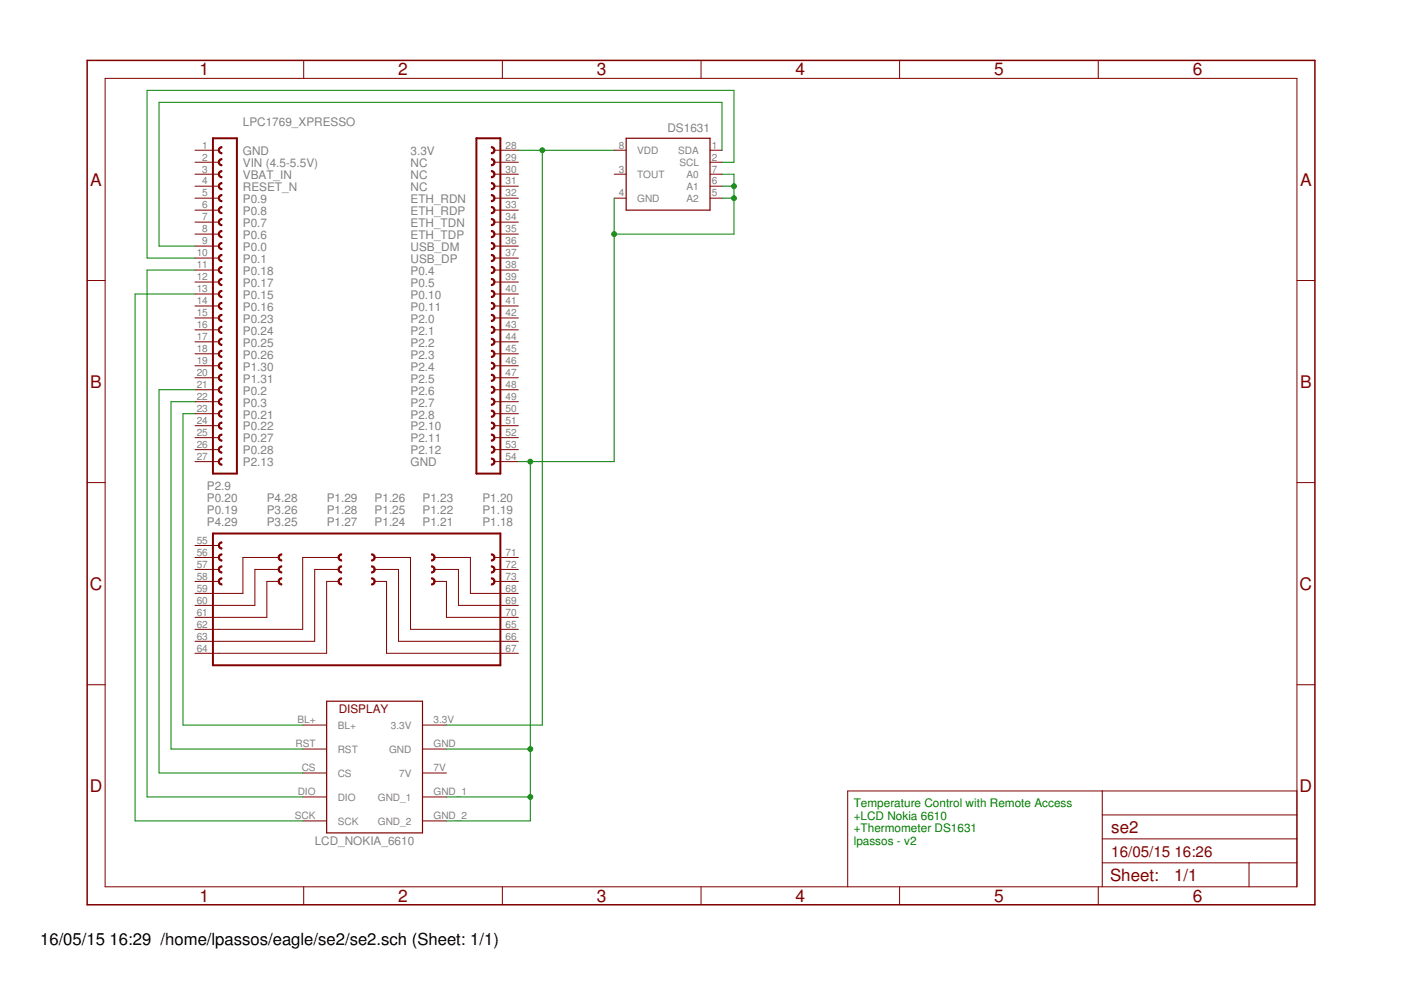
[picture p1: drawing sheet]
<?xml version="1.0" encoding="utf-8"?>
<!DOCTYPE eagle SYSTEM "eagle.dtd">
<eagle version="7.2.0">
<drawing>
<settings>
<setting alwaysvectorfont="no"/>
<setting verticaltext="up"/>
</settings>
<grid distance="0.1" unitdist="inch" unit="inch" style="lines" multiple="1" display="yes" altdistance="0.01" altunitdist="inch" altunit="inch"/>
<schematic xreflabel="%F%N/%S.%C%R" xrefpart="/%S.%C%R">
<libraries>
<library name="LPCXpresso_boards">
<symbols>
<symbol name="LPCXPRESSO_LPC1769">
<wire x1="-26.67" y1="-33.02" x2="-21.59" y2="-33.02" width="0.4064" layer="94"/>
<wire x1="-24.765" y1="-6.985" x2="-24.765" y2="-8.255" width="0.254" layer="94" curve="180" cap="flat"/>
<wire x1="-24.765" y1="-9.525" x2="-24.765" y2="-10.795" width="0.254" layer="94" curve="180" cap="flat"/>
<wire x1="-24.765" y1="-12.065" x2="-24.765" y2="-13.335" width="0.254" layer="94" curve="180" cap="flat"/>
<wire x1="-24.765" y1="-1.905" x2="-24.765" y2="-3.175" width="0.254" layer="94" curve="180" cap="flat"/>
<wire x1="-24.765" y1="-4.445" x2="-24.765" y2="-5.715" width="0.254" layer="94" curve="180" cap="flat"/>
<wire x1="-24.765" y1="5.715" x2="-24.765" y2="4.445" width="0.254" layer="94" curve="180" cap="flat"/>
<wire x1="-24.765" y1="3.175" x2="-24.765" y2="1.905" width="0.254" layer="94" curve="180" cap="flat"/>
<wire x1="-24.765" y1="0.635" x2="-24.765" y2="-0.635" width="0.254" layer="94" curve="180" cap="flat"/>
<wire x1="-24.765" y1="10.795" x2="-24.765" y2="9.525" width="0.254" layer="94" curve="180" cap="flat"/>
<wire x1="-24.765" y1="8.255" x2="-24.765" y2="6.985" width="0.254" layer="94" curve="180" cap="flat"/>
<wire x1="-24.765" y1="18.415" x2="-24.765" y2="17.145" width="0.254" layer="94" curve="180" cap="flat"/>
<wire x1="-24.765" y1="15.875" x2="-24.765" y2="14.605" width="0.254" layer="94" curve="180" cap="flat"/>
<wire x1="-24.765" y1="13.335" x2="-24.765" y2="12.065" width="0.254" layer="94" curve="180" cap="flat"/>
<wire x1="-24.765" y1="23.495" x2="-24.765" y2="22.225" width="0.254" layer="94" curve="180" cap="flat"/>
<wire x1="-24.765" y1="20.955" x2="-24.765" y2="19.685" width="0.254" layer="94" curve="180" cap="flat"/>
<wire x1="-24.765" y1="31.115" x2="-24.765" y2="29.845" width="0.254" layer="94" curve="180" cap="flat"/>
<wire x1="-24.765" y1="28.575" x2="-24.765" y2="27.305" width="0.254" layer="94" curve="180" cap="flat"/>
<wire x1="-24.765" y1="26.035" x2="-24.765" y2="24.765" width="0.254" layer="94" curve="180" cap="flat"/>
<wire x1="-21.59" y1="38.1" x2="-21.59" y2="-33.02" width="0.4064" layer="94"/>
<wire x1="-26.67" y1="-33.02" x2="-26.67" y2="38.1" width="0.4064" layer="94"/>
<wire x1="-21.59" y1="38.1" x2="-26.67" y2="38.1" width="0.4064" layer="94"/>
<wire x1="-24.765" y1="36.195" x2="-24.765" y2="34.925" width="0.254" layer="94" curve="180" cap="flat"/>
<wire x1="-24.765" y1="33.655" x2="-24.765" y2="32.385" width="0.254" layer="94" curve="180" cap="flat"/>
<wire x1="-24.765" y1="-14.605" x2="-24.765" y2="-15.875" width="0.254" layer="94" curve="180" cap="flat"/>
<wire x1="-24.765" y1="-17.145" x2="-24.765" y2="-18.415" width="0.254" layer="94" curve="180" cap="flat"/>
<wire x1="-24.765" y1="-19.685" x2="-24.765" y2="-20.955" width="0.254" layer="94" curve="180" cap="flat"/>
<wire x1="-24.765" y1="-22.225" x2="-24.765" y2="-23.495" width="0.254" layer="94" curve="180" cap="flat"/>
<wire x1="-24.765" y1="-24.765" x2="-24.765" y2="-26.035" width="0.254" layer="94" curve="180" cap="flat"/>
<wire x1="-24.765" y1="-27.305" x2="-24.765" y2="-28.575" width="0.254" layer="94" curve="180" cap="flat"/>
<wire x1="-24.765" y1="-29.845" x2="-24.765" y2="-31.115" width="0.254" layer="94" curve="180" cap="flat"/>
<wire x1="34.29" y1="-33.02" x2="29.21" y2="-33.02" width="0.4064" layer="94"/>
<wire x1="32.385" y1="-6.985" x2="32.385" y2="-8.255" width="0.254" layer="94" curve="-180" cap="flat"/>
<wire x1="32.385" y1="-9.525" x2="32.385" y2="-10.795" width="0.254" layer="94" curve="-180" cap="flat"/>
<wire x1="32.385" y1="-12.065" x2="32.385" y2="-13.335" width="0.254" layer="94" curve="-180" cap="flat"/>
<wire x1="32.385" y1="-1.905" x2="32.385" y2="-3.175" width="0.254" layer="94" curve="-180" cap="flat"/>
<wire x1="32.385" y1="-4.445" x2="32.385" y2="-5.715" width="0.254" layer="94" curve="-180" cap="flat"/>
<wire x1="32.385" y1="5.715" x2="32.385" y2="4.445" width="0.254" layer="94" curve="-180" cap="flat"/>
<wire x1="32.385" y1="3.175" x2="32.385" y2="1.905" width="0.254" layer="94" curve="-180" cap="flat"/>
<wire x1="32.385" y1="0.635" x2="32.385" y2="-0.635" width="0.254" layer="94" curve="-180" cap="flat"/>
<wire x1="32.385" y1="10.795" x2="32.385" y2="9.525" width="0.254" layer="94" curve="-180" cap="flat"/>
<wire x1="32.385" y1="8.255" x2="32.385" y2="6.985" width="0.254" layer="94" curve="-180" cap="flat"/>
<wire x1="32.385" y1="18.415" x2="32.385" y2="17.145" width="0.254" layer="94" curve="-180" cap="flat"/>
<wire x1="32.385" y1="15.875" x2="32.385" y2="14.605" width="0.254" layer="94" curve="-180" cap="flat"/>
<wire x1="32.385" y1="13.335" x2="32.385" y2="12.065" width="0.254" layer="94" curve="-180" cap="flat"/>
<wire x1="32.385" y1="23.495" x2="32.385" y2="22.225" width="0.254" layer="94" curve="-180" cap="flat"/>
<wire x1="32.385" y1="20.955" x2="32.385" y2="19.685" width="0.254" layer="94" curve="-180" cap="flat"/>
<wire x1="32.385" y1="31.115" x2="32.385" y2="29.845" width="0.254" layer="94" curve="-180" cap="flat"/>
<wire x1="32.385" y1="28.575" x2="32.385" y2="27.305" width="0.254" layer="94" curve="-180" cap="flat"/>
<wire x1="32.385" y1="26.035" x2="32.385" y2="24.765" width="0.254" layer="94" curve="-180" cap="flat"/>
<wire x1="29.21" y1="38.1" x2="29.21" y2="-33.02" width="0.4064" layer="94"/>
<wire x1="34.29" y1="-33.02" x2="34.29" y2="38.1" width="0.4064" layer="94"/>
<wire x1="29.21" y1="38.1" x2="34.29" y2="38.1" width="0.4064" layer="94"/>
<wire x1="32.385" y1="36.195" x2="32.385" y2="34.925" width="0.254" layer="94" curve="-180" cap="flat"/>
<wire x1="32.385" y1="33.655" x2="32.385" y2="32.385" width="0.254" layer="94" curve="-180" cap="flat"/>
<wire x1="32.385" y1="-14.605" x2="32.385" y2="-15.875" width="0.254" layer="94" curve="-180" cap="flat"/>
<wire x1="32.385" y1="-17.145" x2="32.385" y2="-18.415" width="0.254" layer="94" curve="-180" cap="flat"/>
<wire x1="32.385" y1="-19.685" x2="32.385" y2="-20.955" width="0.254" layer="94" curve="-180" cap="flat"/>
<wire x1="32.385" y1="-22.225" x2="32.385" y2="-23.495" width="0.254" layer="94" curve="-180" cap="flat"/>
<wire x1="32.385" y1="-24.765" x2="32.385" y2="-26.035" width="0.254" layer="94" curve="-180" cap="flat"/>
<wire x1="32.385" y1="-27.305" x2="32.385" y2="-28.575" width="0.254" layer="94" curve="-180" cap="flat"/>
<wire x1="32.385" y1="-29.845" x2="32.385" y2="-31.115" width="0.254" layer="94" curve="-180" cap="flat"/>
<wire x1="-26.67" y1="-73.66" x2="34.29" y2="-73.66" width="0.4064" layer="94"/>
<wire x1="0.635" y1="-55.245" x2="0.635" y2="-56.515" width="0.254" layer="94" curve="180" cap="flat"/>
<wire x1="6.985" y1="-51.435" x2="7.62" y2="-50.8" width="0.254" layer="94" curve="90" cap="flat"/>
<wire x1="7.62" y1="-50.8" x2="6.985" y2="-50.165" width="0.254" layer="94" curve="90" cap="flat"/>
<wire x1="6.985" y1="-53.975" x2="7.62" y2="-53.34" width="0.254" layer="94" curve="90" cap="flat"/>
<wire x1="7.62" y1="-53.34" x2="6.985" y2="-52.705" width="0.254" layer="94" curve="90" cap="flat"/>
<wire x1="0.635" y1="-50.165" x2="0.635" y2="-51.435" width="0.254" layer="94" curve="180" cap="flat"/>
<wire x1="0.635" y1="-52.705" x2="0.635" y2="-53.975" width="0.254" layer="94" curve="180" cap="flat"/>
<wire x1="-12.065" y1="-50.165" x2="-12.065" y2="-51.435" width="0.254" layer="94" curve="180" cap="flat"/>
<wire x1="-12.065" y1="-52.705" x2="-12.065" y2="-53.975" width="0.254" layer="94" curve="180" cap="flat"/>
<wire x1="-12.065" y1="-55.245" x2="-12.065" y2="-56.515" width="0.254" layer="94" curve="180" cap="flat"/>
<wire x1="-24.765" y1="-52.705" x2="-24.765" y2="-53.975" width="0.254" layer="94" curve="180" cap="flat"/>
<wire x1="-24.765" y1="-55.245" x2="-24.765" y2="-56.515" width="0.254" layer="94" curve="180" cap="flat"/>
<wire x1="-24.765" y1="-47.625" x2="-24.765" y2="-48.895" width="0.254" layer="94" curve="180" cap="flat"/>
<wire x1="-24.765" y1="-50.165" x2="-24.765" y2="-51.435" width="0.254" layer="94" curve="180" cap="flat"/>
<wire x1="34.29" y1="-45.72" x2="34.29" y2="-73.66" width="0.4064" layer="94"/>
<wire x1="-26.67" y1="-73.66" x2="-26.67" y2="-45.72" width="0.4064" layer="94"/>
<wire x1="6.985" y1="-56.515" x2="7.62" y2="-55.88" width="0.254" layer="94" curve="90" cap="flat"/>
<wire x1="7.62" y1="-55.88" x2="6.985" y2="-55.245" width="0.254" layer="94" curve="90" cap="flat"/>
<wire x1="19.685" y1="-51.435" x2="20.32" y2="-50.8" width="0.254" layer="94" curve="90" cap="flat"/>
<wire x1="20.32" y1="-50.8" x2="19.685" y2="-50.165" width="0.254" layer="94" curve="90" cap="flat"/>
<wire x1="19.685" y1="-53.975" x2="20.32" y2="-53.34" width="0.254" layer="94" curve="90" cap="flat"/>
<wire x1="20.32" y1="-53.34" x2="19.685" y2="-52.705" width="0.254" layer="94" curve="90" cap="flat"/>
<wire x1="19.685" y1="-56.515" x2="20.32" y2="-55.88" width="0.254" layer="94" curve="90" cap="flat"/>
<wire x1="20.32" y1="-55.88" x2="19.685" y2="-55.245" width="0.254" layer="94" curve="90" cap="flat"/>
<wire x1="32.385" y1="-51.435" x2="32.385" y2="-50.165" width="0.254" layer="94" curve="180" cap="flat"/>
<wire x1="32.385" y1="-53.975" x2="32.385" y2="-52.705" width="0.254" layer="94" curve="180" cap="flat"/>
<wire x1="32.385" y1="-56.515" x2="32.385" y2="-55.245" width="0.254" layer="94" curve="180" cap="flat"/>
<wire x1="-26.67" y1="-45.72" x2="34.29" y2="-45.72" width="0.4064" layer="94"/>
<wire x1="-25.4" y1="-58.42" x2="-20.32" y2="-58.42" width="0.1524" layer="94"/>
<wire x1="-20.32" y1="-58.42" x2="-20.32" y2="-50.8" width="0.1524" layer="94"/>
<wire x1="-25.4" y1="-60.96" x2="-17.78" y2="-60.96" width="0.1524" layer="94"/>
<wire x1="-17.78" y1="-60.96" x2="-17.78" y2="-53.34" width="0.1524" layer="94"/>
<wire x1="-25.4" y1="-63.5" x2="-15.24" y2="-63.5" width="0.1524" layer="94"/>
<wire x1="-15.24" y1="-63.5" x2="-15.24" y2="-55.88" width="0.1524" layer="94"/>
<wire x1="-15.24" y1="-55.88" x2="-12.7" y2="-55.88" width="0.1524" layer="94"/>
<wire x1="-17.78" y1="-53.34" x2="-12.7" y2="-53.34" width="0.1524" layer="94"/>
<wire x1="-20.32" y1="-50.8" x2="-12.7" y2="-50.8" width="0.1524" layer="94"/>
<wire x1="-25.4" y1="-66.04" x2="-7.62" y2="-66.04" width="0.1524" layer="94"/>
<wire x1="-7.62" y1="-66.04" x2="-7.62" y2="-50.8" width="0.1524" layer="94"/>
<wire x1="-25.4" y1="-68.58" x2="-5.08" y2="-68.58" width="0.1524" layer="94"/>
<wire x1="-5.08" y1="-68.58" x2="-5.08" y2="-53.34" width="0.1524" layer="94"/>
<wire x1="-25.4" y1="-71.12" x2="-2.54" y2="-71.12" width="0.1524" layer="94"/>
<wire x1="-2.54" y1="-71.12" x2="-2.54" y2="-55.88" width="0.1524" layer="94"/>
<wire x1="-2.54" y1="-55.88" x2="0" y2="-55.88" width="0.1524" layer="94"/>
<wire x1="-5.08" y1="-53.34" x2="0" y2="-53.34" width="0.1524" layer="94"/>
<wire x1="-7.62" y1="-50.8" x2="0" y2="-50.8" width="0.1524" layer="94"/>
<wire x1="33.02" y1="-66.04" x2="15.24" y2="-66.04" width="0.1524" layer="94"/>
<wire x1="15.24" y1="-66.04" x2="15.24" y2="-50.8" width="0.1524" layer="94"/>
<wire x1="33.02" y1="-68.58" x2="12.7" y2="-68.58" width="0.1524" layer="94"/>
<wire x1="12.7" y1="-68.58" x2="12.7" y2="-53.34" width="0.1524" layer="94"/>
<wire x1="33.02" y1="-71.12" x2="10.16" y2="-71.12" width="0.1524" layer="94"/>
<wire x1="10.16" y1="-71.12" x2="10.16" y2="-55.88" width="0.1524" layer="94"/>
<wire x1="10.16" y1="-55.88" x2="7.62" y2="-55.88" width="0.1524" layer="94"/>
<wire x1="12.7" y1="-53.34" x2="7.62" y2="-53.34" width="0.1524" layer="94"/>
<wire x1="15.24" y1="-50.8" x2="7.62" y2="-50.8" width="0.1524" layer="94"/>
<wire x1="20.32" y1="-50.8" x2="27.94" y2="-50.8" width="0.1524" layer="94"/>
<wire x1="27.94" y1="-50.8" x2="27.94" y2="-58.42" width="0.1524" layer="94"/>
<wire x1="20.32" y1="-53.34" x2="25.4" y2="-53.34" width="0.1524" layer="94"/>
<wire x1="25.4" y1="-53.34" x2="25.4" y2="-60.96" width="0.1524" layer="94"/>
<wire x1="20.32" y1="-55.88" x2="22.86" y2="-55.88" width="0.1524" layer="94"/>
<wire x1="22.86" y1="-55.88" x2="22.86" y2="-63.5" width="0.1524" layer="94"/>
<wire x1="22.86" y1="-63.5" x2="33.02" y2="-63.5" width="0.1524" layer="94"/>
<wire x1="25.4" y1="-60.96" x2="33.02" y2="-60.96" width="0.1524" layer="94"/>
<wire x1="27.94" y1="-58.42" x2="33.02" y2="-58.42" width="0.1524" layer="94"/>
<text x="-20.32" y="38.1" size="1.778" layer="96">&gt;VALUE</text>
<text x="-20.32" y="40.64" size="1.778" layer="95">&gt;NAME</text>
<text x="-20.32" y="32.004" size="1.778" layer="97">VIN (4.5-5.5V)</text>
<text x="-20.32" y="34.544" size="1.778" layer="97">GND</text>
<text x="-20.32" y="29.464" size="1.778" layer="97">VBAT_IN</text>
<text x="-20.32" y="26.924" size="1.778" layer="97">RESET_N</text>
<text x="-20.32" y="24.384" size="1.778" layer="97">P0.9</text>
<text x="-20.32" y="21.844" size="1.778" layer="97">P0.8</text>
<text x="-20.32" y="19.304" size="1.778" layer="97">P0.7</text>
<text x="-20.32" y="16.764" size="1.778" layer="97">P0.6</text>
<text x="-20.32" y="14.224" size="1.778" layer="97">P0.0</text>
<text x="-20.32" y="9.144" size="1.778" layer="97">P0.18</text>
<text x="-20.32" y="4.064" size="1.778" layer="97">P0.15</text>
<text x="-20.32" y="6.604" size="1.778" layer="97">P0.17</text>
<text x="-20.32" y="1.524" size="1.778" layer="97">P0.16</text>
<text x="-20.32" y="-1.016" size="1.778" layer="97">P0.23</text>
<text x="-20.32" y="-3.556" size="1.778" layer="97">P0.24</text>
<text x="-20.32" y="-6.096" size="1.778" layer="97">P0.25</text>
<text x="-20.32" y="-8.636" size="1.778" layer="97">P0.26</text>
<text x="-20.32" y="11.684" size="1.778" layer="97">P0.1</text>
<text x="-20.32" y="-11.176" size="1.778" layer="97">P1.30</text>
<text x="-20.32" y="-13.716" size="1.778" layer="97">P1.31</text>
<text x="-20.32" y="-18.796" size="1.778" layer="97">P0.3</text>
<text x="-20.32" y="-16.256" size="1.778" layer="97">P0.2</text>
<text x="-20.32" y="-21.336" size="1.778" layer="97">P0.21</text>
<text x="-20.32" y="-23.876" size="1.778" layer="97">P0.22</text>
<text x="-20.32" y="-26.416" size="1.778" layer="97">P0.27</text>
<text x="-20.32" y="-28.956" size="1.778" layer="97">P0.28</text>
<text x="-20.32" y="-31.496" size="1.778" layer="97">P2.13</text>
<text x="15.24" y="32.004" size="1.778" layer="97">NC</text>
<text x="15.24" y="34.544" size="1.778" layer="97">3.3V</text>
<text x="15.24" y="29.464" size="1.778" layer="97">NC</text>
<text x="15.24" y="26.924" size="1.778" layer="97">NC</text>
<text x="15.24" y="24.384" size="1.778" layer="97">ETH_RDN</text>
<text x="15.24" y="21.844" size="1.778" layer="97">ETH_RDP</text>
<text x="15.24" y="19.304" size="1.778" layer="97">ETH_TDN</text>
<text x="15.24" y="16.764" size="1.778" layer="97">ETH_TDP</text>
<text x="15.24" y="14.224" size="1.778" layer="97">USB_DM</text>
<text x="15.24" y="11.684" size="1.778" layer="97">USB_DP</text>
<text x="15.24" y="6.604" size="1.778" layer="97">P0.5</text>
<text x="15.24" y="9.144" size="1.778" layer="97">P0.4</text>
<text x="15.24" y="4.064" size="1.778" layer="97">P0.10</text>
<text x="15.24" y="1.524" size="1.778" layer="97">P0.11</text>
<text x="15.24" y="-1.016" size="1.778" layer="97">P2.0</text>
<text x="15.24" y="-3.556" size="1.778" layer="97">P2.1</text>
<text x="15.24" y="-6.096" size="1.778" layer="97">P2.2</text>
<text x="15.24" y="-8.636" size="1.778" layer="97">P2.3</text>
<text x="15.24" y="-11.176" size="1.778" layer="97">P2.4</text>
<text x="15.24" y="-13.716" size="1.778" layer="97">P2.5</text>
<text x="15.24" y="-18.796" size="1.778" layer="97">P2.7</text>
<text x="15.24" y="-16.256" size="1.778" layer="97">P2.6</text>
<text x="15.24" y="-21.336" size="1.778" layer="97">P2.8</text>
<text x="15.24" y="-23.876" size="1.778" layer="97">P2.10</text>
<text x="15.24" y="-26.416" size="1.778" layer="97">P2.11</text>
<text x="15.24" y="-28.956" size="1.778" layer="97">P2.12</text>
<text x="15.24" y="-31.496" size="1.778" layer="97">GND</text>
<text x="-27.94" y="-36.576" size="1.778" layer="97">P2.9</text>
<text x="-27.94" y="-39.116" size="1.778" layer="97">P0.20</text>
<text x="-27.94" y="-44.196" size="1.778" layer="97">P4.29</text>
<text x="-27.94" y="-41.656" size="1.778" layer="97">P0.19</text>
<text x="-15.24" y="-39.116" size="1.778" layer="97">P4.28</text>
<text x="-15.24" y="-41.656" size="1.778" layer="97">P3.26</text>
<text x="-15.24" y="-44.196" size="1.778" layer="97">P3.25</text>
<text x="-2.54" y="-39.116" size="1.778" layer="97">P1.29</text>
<text x="-2.54" y="-41.656" size="1.778" layer="97">P1.28</text>
<text x="-2.54" y="-44.196" size="1.778" layer="97">P1.27</text>
<text x="7.62" y="-44.196" size="1.778" layer="97">P1.24</text>
<text x="7.62" y="-39.116" size="1.778" layer="97">P1.26</text>
<text x="17.78" y="-44.196" size="1.778" layer="97">P1.21</text>
<text x="7.62" y="-41.656" size="1.778" layer="97">P1.25</text>
<text x="17.78" y="-41.656" size="1.778" layer="97">P1.22</text>
<text x="17.78" y="-39.116" size="1.778" layer="97">P1.23</text>
<text x="30.48" y="-44.196" size="1.778" layer="97">P1.18</text>
<text x="30.48" y="-41.656" size="1.778" layer="97">P1.19</text>
<text x="30.48" y="-39.116" size="1.778" layer="97">P1.20</text>
<pin name="20" x="-30.48" y="-12.7" visible="pad" length="middle" direction="pas" swaplevel="1"/>
<pin name="19" x="-30.48" y="-10.16" visible="pad" length="middle" direction="pas" swaplevel="1"/>
<pin name="18" x="-30.48" y="-7.62" visible="pad" length="middle" direction="pas" swaplevel="1"/>
<pin name="17" x="-30.48" y="-5.08" visible="pad" length="middle" direction="pas" swaplevel="1"/>
<pin name="16" x="-30.48" y="-2.54" visible="pad" length="middle" direction="pas" swaplevel="1"/>
<pin name="15" x="-30.48" y="0" visible="pad" length="middle" direction="pas" swaplevel="1"/>
<pin name="14" x="-30.48" y="2.54" visible="pad" length="middle" direction="pas" swaplevel="1"/>
<pin name="13" x="-30.48" y="5.08" visible="pad" length="middle" direction="pas" swaplevel="1"/>
<pin name="12" x="-30.48" y="7.62" visible="pad" length="middle" direction="pas" swaplevel="1"/>
<pin name="11" x="-30.48" y="10.16" visible="pad" length="middle" direction="pas" swaplevel="1"/>
<pin name="10" x="-30.48" y="12.7" visible="pad" length="middle" direction="pas" swaplevel="1"/>
<pin name="9" x="-30.48" y="15.24" visible="pad" length="middle" direction="pas" swaplevel="1"/>
<pin name="8" x="-30.48" y="17.78" visible="pad" length="middle" direction="pas" swaplevel="1"/>
<pin name="7" x="-30.48" y="20.32" visible="pad" length="middle" direction="pas" swaplevel="1"/>
<pin name="6" x="-30.48" y="22.86" visible="pad" length="middle" direction="pas" swaplevel="1"/>
<pin name="5" x="-30.48" y="25.4" visible="pad" length="middle" direction="pas" swaplevel="1"/>
<pin name="4" x="-30.48" y="27.94" visible="pad" length="middle" direction="pas" swaplevel="1"/>
<pin name="3" x="-30.48" y="30.48" visible="pad" length="middle" direction="pas" swaplevel="1"/>
<pin name="2" x="-30.48" y="33.02" visible="pad" length="middle" direction="pas" swaplevel="1"/>
<pin name="1" x="-30.48" y="35.56" visible="pad" length="middle" direction="pas" swaplevel="1"/>
<pin name="21" x="-30.48" y="-15.24" visible="pad" length="middle" direction="pas" swaplevel="1"/>
<pin name="22" x="-30.48" y="-17.78" visible="pad" length="middle" direction="pas" swaplevel="1"/>
<pin name="23" x="-30.48" y="-20.32" visible="pad" length="middle" direction="pas" swaplevel="1"/>
<pin name="24" x="-30.48" y="-22.86" visible="pad" length="middle" direction="pas" swaplevel="1"/>
<pin name="25" x="-30.48" y="-25.4" visible="pad" length="middle" direction="pas" swaplevel="1"/>
<pin name="26" x="-30.48" y="-27.94" visible="pad" length="middle" direction="pas" swaplevel="1"/>
<pin name="27" x="-30.48" y="-30.48" visible="pad" length="middle" direction="pas" swaplevel="1"/>
<pin name="47" x="38.1" y="-12.7" visible="pad" length="middle" direction="pas" swaplevel="1" rot="R180"/>
<pin name="46" x="38.1" y="-10.16" visible="pad" length="middle" direction="pas" swaplevel="1" rot="R180"/>
<pin name="45" x="38.1" y="-7.62" visible="pad" length="middle" direction="pas" swaplevel="1" rot="R180"/>
<pin name="44" x="38.1" y="-5.08" visible="pad" length="middle" direction="pas" swaplevel="1" rot="R180"/>
<pin name="43" x="38.1" y="-2.54" visible="pad" length="middle" direction="pas" swaplevel="1" rot="R180"/>
<pin name="42" x="38.1" y="0" visible="pad" length="middle" direction="pas" swaplevel="1" rot="R180"/>
<pin name="41" x="38.1" y="2.54" visible="pad" length="middle" direction="pas" swaplevel="1" rot="R180"/>
<pin name="40" x="38.1" y="5.08" visible="pad" length="middle" direction="pas" swaplevel="1" rot="R180"/>
<pin name="39" x="38.1" y="7.62" visible="pad" length="middle" direction="pas" swaplevel="1" rot="R180"/>
<pin name="38" x="38.1" y="10.16" visible="pad" length="middle" direction="pas" swaplevel="1" rot="R180"/>
<pin name="37" x="38.1" y="12.7" visible="pad" length="middle" direction="pas" swaplevel="1" rot="R180"/>
<pin name="36" x="38.1" y="15.24" visible="pad" length="middle" direction="pas" swaplevel="1" rot="R180"/>
<pin name="35" x="38.1" y="17.78" visible="pad" length="middle" direction="pas" swaplevel="1" rot="R180"/>
<pin name="34" x="38.1" y="20.32" visible="pad" length="middle" direction="pas" swaplevel="1" rot="R180"/>
<pin name="33" x="38.1" y="22.86" visible="pad" length="middle" direction="pas" swaplevel="1" rot="R180"/>
<pin name="32" x="38.1" y="25.4" visible="pad" length="middle" direction="pas" swaplevel="1" rot="R180"/>
<pin name="31" x="38.1" y="27.94" visible="pad" length="middle" direction="pas" swaplevel="1" rot="R180"/>
<pin name="30" x="38.1" y="30.48" visible="pad" length="middle" direction="pas" swaplevel="1" rot="R180"/>
<pin name="29" x="38.1" y="33.02" visible="pad" length="middle" direction="pas" swaplevel="1" rot="R180"/>
<pin name="28" x="38.1" y="35.56" visible="pad" length="middle" direction="pas" swaplevel="1" rot="R180"/>
<pin name="48" x="38.1" y="-15.24" visible="pad" length="middle" direction="pas" swaplevel="1" rot="R180"/>
<pin name="49" x="38.1" y="-17.78" visible="pad" length="middle" direction="pas" swaplevel="1" rot="R180"/>
<pin name="50" x="38.1" y="-20.32" visible="pad" length="middle" direction="pas" swaplevel="1" rot="R180"/>
<pin name="51" x="38.1" y="-22.86" visible="pad" length="middle" direction="pas" swaplevel="1" rot="R180"/>
<pin name="52" x="38.1" y="-25.4" visible="pad" length="middle" direction="pas" swaplevel="1" rot="R180"/>
<pin name="53" x="38.1" y="-27.94" visible="pad" length="middle" direction="pas" swaplevel="1" rot="R180"/>
<pin name="54" x="38.1" y="-30.48" visible="pad" length="middle" direction="pas" swaplevel="1" rot="R180"/>
<pin name="66" x="38.1" y="-68.58" visible="pad" length="middle" direction="pas" swaplevel="1" rot="R180"/>
<pin name="67" x="38.1" y="-71.12" visible="pad" length="middle" direction="pas" swaplevel="1" rot="R180"/>
<pin name="64" x="-30.48" y="-71.12" visible="pad" length="middle" direction="pas" swaplevel="1"/>
<pin name="63" x="-30.48" y="-68.58" visible="pad" length="middle" direction="pas" swaplevel="1"/>
<pin name="62" x="-30.48" y="-66.04" visible="pad" length="middle" direction="pas" swaplevel="1"/>
<pin name="61" x="-30.48" y="-63.5" visible="pad" length="middle" direction="pas" swaplevel="1"/>
<pin name="60" x="-30.48" y="-60.96" visible="pad" length="middle" direction="pas" swaplevel="1"/>
<pin name="59" x="-30.48" y="-58.42" visible="pad" length="middle" direction="pas" swaplevel="1"/>
<pin name="58" x="-30.48" y="-55.88" visible="pad" length="middle" direction="pas" swaplevel="1"/>
<pin name="57" x="-30.48" y="-53.34" visible="pad" length="middle" direction="pas" swaplevel="1"/>
<pin name="56" x="-30.48" y="-50.8" visible="pad" length="middle" direction="pas" swaplevel="1"/>
<pin name="55" x="-30.48" y="-48.26" visible="pad" length="middle" direction="pas" swaplevel="1"/>
<pin name="65" x="38.1" y="-66.04" visible="pad" length="middle" direction="pas" swaplevel="1" rot="R180"/>
<pin name="68" x="38.1" y="-58.42" visible="pad" length="middle" direction="pas" swaplevel="1" rot="R180"/>
<pin name="69" x="38.1" y="-60.96" visible="pad" length="middle" direction="pas" swaplevel="1" rot="R180"/>
<pin name="70" x="38.1" y="-63.5" visible="pad" length="middle" direction="pas" swaplevel="1" rot="R180"/>
<pin name="73" x="38.1" y="-55.88" visible="pad" length="middle" direction="pas" swaplevel="1" rot="R180"/>
<pin name="72" x="38.1" y="-53.34" visible="pad" length="middle" direction="pas" swaplevel="1" rot="R180"/>
<pin name="71" x="38.1" y="-50.8" visible="pad" length="middle" direction="pas" swaplevel="1" rot="R180"/>
</symbol>
</symbols>
<devicesets>
<deviceset name="LPCXPRESSO_LPC1769" prefix="LPC" uservalue="yes">
<gates>
<gate name="G$1" symbol="LPCXPRESSO_LPC1769" x="0" y="0"/>
</gates>
<devices>
<device name="" package="LPCXPRESSO_LPC1769">
<connects>
<connect gate="G$1" pin="1" pad="1"/>
<connect gate="G$1" pin="10" pad="10"/>
<connect gate="G$1" pin="11" pad="11"/>
<connect gate="G$1" pin="12" pad="12"/>
<connect gate="G$1" pin="13" pad="13"/>
<connect gate="G$1" pin="14" pad="14"/>
<connect gate="G$1" pin="15" pad="15"/>
<connect gate="G$1" pin="16" pad="16"/>
<connect gate="G$1" pin="17" pad="17"/>
<connect gate="G$1" pin="18" pad="18"/>
<connect gate="G$1" pin="19" pad="19"/>
<connect gate="G$1" pin="2" pad="2"/>
<connect gate="G$1" pin="20" pad="20"/>
<connect gate="G$1" pin="21" pad="21"/>
<connect gate="G$1" pin="22" pad="22"/>
<connect gate="G$1" pin="23" pad="23"/>
<connect gate="G$1" pin="24" pad="24"/>
<connect gate="G$1" pin="25" pad="25"/>
<connect gate="G$1" pin="26" pad="26"/>
<connect gate="G$1" pin="27" pad="27"/>
<connect gate="G$1" pin="28" pad="28"/>
<connect gate="G$1" pin="29" pad="29"/>
<connect gate="G$1" pin="3" pad="3"/>
<connect gate="G$1" pin="30" pad="30"/>
<connect gate="G$1" pin="31" pad="31"/>
<connect gate="G$1" pin="32" pad="32"/>
<connect gate="G$1" pin="33" pad="33"/>
<connect gate="G$1" pin="34" pad="34"/>
<connect gate="G$1" pin="35" pad="35"/>
<connect gate="G$1" pin="36" pad="36"/>
<connect gate="G$1" pin="37" pad="37"/>
<connect gate="G$1" pin="38" pad="38"/>
<connect gate="G$1" pin="39" pad="39"/>
<connect gate="G$1" pin="4" pad="4"/>
<connect gate="G$1" pin="40" pad="40"/>
<connect gate="G$1" pin="41" pad="41"/>
<connect gate="G$1" pin="42" pad="42"/>
<connect gate="G$1" pin="43" pad="43"/>
<connect gate="G$1" pin="44" pad="44"/>
<connect gate="G$1" pin="45" pad="45"/>
<connect gate="G$1" pin="46" pad="46"/>
<connect gate="G$1" pin="47" pad="47"/>
<connect gate="G$1" pin="48" pad="48"/>
<connect gate="G$1" pin="49" pad="49"/>
<connect gate="G$1" pin="5" pad="5"/>
<connect gate="G$1" pin="50" pad="50"/>
<connect gate="G$1" pin="51" pad="51"/>
<connect gate="G$1" pin="52" pad="52"/>
<connect gate="G$1" pin="53" pad="53"/>
<connect gate="G$1" pin="54" pad="54"/>
<connect gate="G$1" pin="55" pad="55"/>
<connect gate="G$1" pin="56" pad="56"/>
<connect gate="G$1" pin="57" pad="57"/>
<connect gate="G$1" pin="58" pad="58"/>
<connect gate="G$1" pin="59" pad="59"/>
<connect gate="G$1" pin="6" pad="6"/>
<connect gate="G$1" pin="60" pad="60"/>
<connect gate="G$1" pin="61" pad="61"/>
<connect gate="G$1" pin="62" pad="62"/>
<connect gate="G$1" pin="63" pad="63"/>
<connect gate="G$1" pin="64" pad="64"/>
<connect gate="G$1" pin="65" pad="65"/>
<connect gate="G$1" pin="66" pad="66"/>
<connect gate="G$1" pin="67" pad="67"/>
<connect gate="G$1" pin="68" pad="68"/>
<connect gate="G$1" pin="69" pad="69"/>
<connect gate="G$1" pin="7" pad="7"/>
<connect gate="G$1" pin="70" pad="70"/>
<connect gate="G$1" pin="71" pad="71"/>
<connect gate="G$1" pin="72" pad="72"/>
<connect gate="G$1" pin="73" pad="73"/>
<connect gate="G$1" pin="8" pad="8"/>
<connect gate="G$1" pin="9" pad="9"/>
</connects>
<technologies>
<technology name=""/>
</technologies>
</device>
</devices>
</deviceset>
</devicesets>
</library>
<library name="frames">
<symbols>
<symbol name="A4L-LOC">
<wire x1="256.54" y1="3.81" x2="256.54" y2="8.89" width="0.1016" layer="94"/>
<wire x1="256.54" y1="8.89" x2="256.54" y2="13.97" width="0.1016" layer="94"/>
<wire x1="256.54" y1="13.97" x2="256.54" y2="19.05" width="0.1016" layer="94"/>
<wire x1="256.54" y1="19.05" x2="256.54" y2="24.13" width="0.1016" layer="94"/>
<wire x1="161.29" y1="3.81" x2="161.29" y2="24.13" width="0.1016" layer="94"/>
<wire x1="161.29" y1="24.13" x2="215.265" y2="24.13" width="0.1016" layer="94"/>
<wire x1="215.265" y1="24.13" x2="256.54" y2="24.13" width="0.1016" layer="94"/>
<wire x1="246.38" y1="3.81" x2="246.38" y2="8.89" width="0.1016" layer="94"/>
<wire x1="246.38" y1="8.89" x2="256.54" y2="8.89" width="0.1016" layer="94"/>
<wire x1="246.38" y1="8.89" x2="215.265" y2="8.89" width="0.1016" layer="94"/>
<wire x1="215.265" y1="8.89" x2="215.265" y2="3.81" width="0.1016" layer="94"/>
<wire x1="215.265" y1="8.89" x2="215.265" y2="13.97" width="0.1016" layer="94"/>
<wire x1="215.265" y1="13.97" x2="256.54" y2="13.97" width="0.1016" layer="94"/>
<wire x1="215.265" y1="13.97" x2="215.265" y2="19.05" width="0.1016" layer="94"/>
<wire x1="215.265" y1="19.05" x2="256.54" y2="19.05" width="0.1016" layer="94"/>
<wire x1="215.265" y1="19.05" x2="215.265" y2="24.13" width="0.1016" layer="94"/>
<text x="217.17" y="15.24" size="2.54" layer="94">&gt;DRAWING_NAME</text>
<text x="217.17" y="10.16" size="2.286" layer="94">&gt;LAST_DATE_TIME</text>
<text x="230.505" y="5.08" size="2.54" layer="94">&gt;SHEET</text>
<text x="216.916" y="4.953" size="2.54" layer="94">Sheet:</text>
<frame x1="0" y1="0" x2="260.35" y2="179.07" columns="6" rows="4" layer="94"/>
</symbol>
</symbols>
<devicesets>
<deviceset name="A4L-LOC" prefix="FRAME" uservalue="yes">
<gates>
<gate name="G$1" symbol="A4L-LOC" x="0" y="0"/>
</gates>
<devices>
<device name="">
<technologies>
<technology name=""/>
</technologies>
</device>
</devices>
</deviceset>
</devicesets>
</library>
<library name="nokia_lcd6610">
<symbols>
<symbol name="LCD_6610">
<pin name="BL+" x="-12.7" y="10.16" length="middle" direction="in"/>
<pin name="RST" x="-12.7" y="5.08" length="middle"/>
<pin name="CS" x="-12.7" y="0" length="middle"/>
<pin name="DIO" x="-12.7" y="-5.08" length="middle"/>
<pin name="SCK" x="-12.7" y="-10.16" length="middle"/>
<pin name="3.3V" x="17.78" y="10.16" length="middle" rot="R180"/>
<pin name="GND" x="17.78" y="5.08" length="middle" rot="R180"/>
<pin name="7V" x="17.78" y="0" length="middle" rot="R180"/>
<pin name="GND_1" x="17.78" y="-5.08" length="middle" rot="R180"/>
<pin name="GND_2" x="17.78" y="-10.16" length="middle" rot="R180"/>
<wire x1="-7.62" y1="15.24" x2="12.7" y2="15.24" width="0.254" layer="94"/>
<wire x1="12.7" y1="15.24" x2="12.7" y2="-12.7" width="0.254" layer="94"/>
<wire x1="12.7" y1="-12.7" x2="-7.62" y2="-12.7" width="0.254" layer="94"/>
<wire x1="-7.62" y1="-12.7" x2="-7.62" y2="15.24" width="0.254" layer="94"/>
<text x="-7.62" y="17.78" size="1.778" layer="94">&gt;NAME</text>
<text x="-10.16" y="-15.24" size="1.778" layer="95">LCD_NOKIA_6610</text>
</symbol>
</symbols>
<devicesets>
<deviceset name="NOKIA_LCD_6610">
<gates>
<gate name="G$1" symbol="LCD_6610" x="17.78" y="-5.08"/>
</gates>
<devices>
<device name="" package="LCD_NOKIA_6610">
<connects>
<connect gate="G$1" pin="3.3V" pad="3.3V"/>
<connect gate="G$1" pin="7V" pad="7V"/>
<connect gate="G$1" pin="BL+" pad="BL+"/>
<connect gate="G$1" pin="CS" pad="CS"/>
<connect gate="G$1" pin="DIO" pad="DIO"/>
<connect gate="G$1" pin="GND" pad="GND"/>
<connect gate="G$1" pin="GND_1" pad="GND_1"/>
<connect gate="G$1" pin="GND_2" pad="GND_2"/>
<connect gate="G$1" pin="RST" pad="RST"/>
<connect gate="G$1" pin="SCK" pad="SCK"/>
</connects>
<technologies>
<technology name=""/>
</technologies>
</device>
</devices>
</deviceset>
</devicesets>
</library>
<library name="maxim">
<symbols>
<symbol name="DS1621">
<wire x1="-7.62" y1="7.62" x2="10.16" y2="7.62" width="0.254" layer="94"/>
<wire x1="10.16" y1="7.62" x2="10.16" y2="-7.62" width="0.254" layer="94"/>
<wire x1="10.16" y1="-7.62" x2="-7.62" y2="-7.62" width="0.254" layer="94"/>
<wire x1="-7.62" y1="-7.62" x2="-7.62" y2="7.62" width="0.254" layer="94"/>
<text x="-7.62" y="8.89" size="1.778" layer="95">&gt;NAME</text>
<text x="-7.62" y="-10.16" size="1.778" layer="96">&gt;VALUE</text>
<pin name="SDA" x="-10.16" y="5.08" length="short"/>
<pin name="SCL" x="-10.16" y="2.54" length="short" direction="in"/>
<pin name="TOUT" x="12.7" y="0" length="short" direction="out" rot="R180"/>
<pin name="GND" x="12.7" y="-5.08" length="short" direction="pwr" rot="R180"/>
<pin name="A0" x="-10.16" y="0" length="short" direction="in"/>
<pin name="A1" x="-10.16" y="-2.54" length="short" direction="in"/>
<pin name="A2" x="-10.16" y="-5.08" length="short" direction="in"/>
<pin name="VDD" x="12.7" y="5.08" length="short" direction="pwr" rot="R180"/>
</symbol>
</symbols>
<devicesets>
<deviceset name="DS1621" prefix="IC">
<gates>
<gate name="G$1" symbol="DS1621" x="0" y="0"/>
</gates>
<devices>
<device name="" package="DIL08">
<connects>
<connect gate="G$1" pin="A0" pad="7"/>
<connect gate="G$1" pin="A1" pad="6"/>
<connect gate="G$1" pin="A2" pad="5"/>
<connect gate="G$1" pin="GND" pad="4"/>
<connect gate="G$1" pin="SCL" pad="2"/>
<connect gate="G$1" pin="SDA" pad="1"/>
<connect gate="G$1" pin="TOUT" pad="3"/>
<connect gate="G$1" pin="VDD" pad="8"/>
</connects>
<technologies>
<technology name="">
<attribute name="MF" value="" constant="no"/>
<attribute name="MPN" value="DS1621" constant="no"/>
<attribute name="OC_FARNELL" value="1188024" constant="no"/>
<attribute name="OC_NEWARK" value="66F3769" constant="no"/>
</technology>
</technologies>
</device>
<device name="S" package="SO08">
<connects>
<connect gate="G$1" pin="A0" pad="7"/>
<connect gate="G$1" pin="A1" pad="6"/>
<connect gate="G$1" pin="A2" pad="5"/>
<connect gate="G$1" pin="GND" pad="4"/>
<connect gate="G$1" pin="SCL" pad="2"/>
<connect gate="G$1" pin="SDA" pad="1"/>
<connect gate="G$1" pin="TOUT" pad="3"/>
<connect gate="G$1" pin="VDD" pad="8"/>
</connects>
<technologies>
<technology name="">
<attribute name="MF" value="DALLAS SEMICONDUCTOR" constant="no"/>
<attribute name="MPN" value="DS1621S+" constant="no"/>
<attribute name="OC_FARNELL" value="9725261" constant="no"/>
<attribute name="OC_NEWARK" value="23K3501" constant="no"/>
</technology>
</technologies>
</device>
<device name="VT" package="SO08-208">
<connects>
<connect gate="G$1" pin="A0" pad="7"/>
<connect gate="G$1" pin="A1" pad="6"/>
<connect gate="G$1" pin="A2" pad="5"/>
<connect gate="G$1" pin="GND" pad="4"/>
<connect gate="G$1" pin="SCL" pad="2"/>
<connect gate="G$1" pin="SDA" pad="1"/>
<connect gate="G$1" pin="TOUT" pad="3"/>
<connect gate="G$1" pin="VDD" pad="8"/>
</connects>
<technologies>
<technology name="">
<attribute name="MF" value="" constant="no"/>
<attribute name="MPN" value="DS1621V+T&amp;R" constant="no"/>
<attribute name="OC_FARNELL" value="unknown" constant="no"/>
<attribute name="OC_NEWARK" value="65K5328" constant="no"/>
</technology>
</technologies>
</device>
</devices>
</deviceset>
</devicesets>
</library>
</libraries>
<attributes>
</attributes>
<variantdefs>
</variantdefs>
<classes>
<class number="0" name="default" width="0" drill="0">
</class>
</classes>
<parts>
<part name="LPC1769_XPRESSO" library="LPCXpresso_boards" deviceset="LPCXPRESSO_LPC1769" device="">
<attribute name="MF" value=""/>
<attribute name="MPN" value=""/>
<attribute name="OC_NEWARK" value="unknown"/>
</part>
<part name="FRAME1" library="frames" deviceset="A4L-LOC" device=""/>
<part name="DISPLAY" library="nokia_lcd6610" deviceset="NOKIA_LCD_6610" device=""/>
<part name="DS1631" library="maxim" deviceset="DS1621" device=""/>
</parts>
<sheets>
<sheet>
<plain>
<text x="182.88" y="96.52" size="1.778" layer="91">Temperature Control with Remote Access
+LCD Nokia 6610
+Thermometer DS1631
lpassos - v2</text>
</plain>
<instances>
<instance part="LPC1769_XPRESSO" gate="G$1" x="73.66" y="208.28">
<attribute name="OC_NEWARK" x="73.66" y="208.28" size="1.778" layer="96" display="off"/>
<attribute name="MF" x="73.66" y="208.28" size="1.778" layer="96" display="off"/>
<attribute name="MPN" x="73.66" y="208.28" size="1.778" layer="96" display="off"/>
</instance>
<instance part="FRAME1" gate="G$1" x="20.32" y="83.82"/>
<instance part="DISPLAY" gate="G$1" x="78.74" y="111.76" smashed="yes">
<attribute name="NAME" x="73.66" y="124.46" size="1.778" layer="94"/>
</instance>
<instance part="DS1631" gate="G$1" x="144.78" y="238.76" smashed="yes" rot="MR0">
<attribute name="MPN" x="144.78" y="238.76" size="1.778" layer="96" rot="MR0" display="off"/>
<attribute name="NAME" x="152.4" y="247.65" size="1.778" layer="95" rot="MR0"/>
</instance>
</instances>
<busses>
</busses>
<nets>
<net name="N$3" class="0">
<segment>
<pinref part="LPC1769_XPRESSO" gate="G$1" pin="28"/>
<wire x1="111.76" y1="243.84" x2="116.84" y2="243.84" width="0.1524" layer="91"/>
<wire x1="116.84" y1="243.84" x2="116.84" y2="121.92" width="0.1524" layer="91"/>
<pinref part="DISPLAY" gate="G$1" pin="3.3V"/>
<wire x1="116.84" y1="121.92" x2="96.52" y2="121.92" width="0.1524" layer="91"/>
<pinref part="DS1631" gate="G$1" pin="VDD"/>
<wire x1="132.08" y1="243.84" x2="116.84" y2="243.84" width="0.1524" layer="91"/>
<junction x="116.84" y="243.84"/>
</segment>
</net>
<net name="N$4" class="0">
<segment>
<pinref part="LPC1769_XPRESSO" gate="G$1" pin="23"/>
<wire x1="43.18" y1="187.96" x2="40.64" y2="187.96" width="0.1524" layer="91"/>
<wire x1="40.64" y1="187.96" x2="40.64" y2="121.92" width="0.1524" layer="91"/>
<pinref part="DISPLAY" gate="G$1" pin="BL+"/>
<wire x1="40.64" y1="121.92" x2="66.04" y2="121.92" width="0.1524" layer="91"/>
</segment>
</net>
<net name="N$5" class="0">
<segment>
<pinref part="LPC1769_XPRESSO" gate="G$1" pin="22"/>
<wire x1="43.18" y1="190.5" x2="38.1" y2="190.5" width="0.1524" layer="91"/>
<wire x1="38.1" y1="190.5" x2="38.1" y2="116.84" width="0.1524" layer="91"/>
<pinref part="DISPLAY" gate="G$1" pin="RST"/>
<wire x1="38.1" y1="116.84" x2="66.04" y2="116.84" width="0.1524" layer="91"/>
</segment>
</net>
<net name="N$6" class="0">
<segment>
<pinref part="LPC1769_XPRESSO" gate="G$1" pin="21"/>
<wire x1="43.18" y1="193.04" x2="35.56" y2="193.04" width="0.1524" layer="91"/>
<wire x1="35.56" y1="193.04" x2="35.56" y2="111.76" width="0.1524" layer="91"/>
<pinref part="DISPLAY" gate="G$1" pin="CS"/>
<wire x1="35.56" y1="111.76" x2="66.04" y2="111.76" width="0.1524" layer="91"/>
</segment>
</net>
<net name="N$7" class="0">
<segment>
<pinref part="LPC1769_XPRESSO" gate="G$1" pin="11"/>
<wire x1="43.18" y1="218.44" x2="33.02" y2="218.44" width="0.1524" layer="91"/>
<wire x1="33.02" y1="218.44" x2="33.02" y2="106.68" width="0.1524" layer="91"/>
<pinref part="DISPLAY" gate="G$1" pin="DIO"/>
<wire x1="33.02" y1="106.68" x2="66.04" y2="106.68" width="0.1524" layer="91"/>
</segment>
</net>
<net name="N$8" class="0">
<segment>
<pinref part="LPC1769_XPRESSO" gate="G$1" pin="13"/>
<wire x1="43.18" y1="213.36" x2="30.48" y2="213.36" width="0.1524" layer="91"/>
<wire x1="30.48" y1="213.36" x2="30.48" y2="101.6" width="0.1524" layer="91"/>
<pinref part="DISPLAY" gate="G$1" pin="SCK"/>
<wire x1="30.48" y1="101.6" x2="66.04" y2="101.6" width="0.1524" layer="91"/>
</segment>
</net>
<net name="N$9" class="0">
<segment>
<pinref part="DISPLAY" gate="G$1" pin="GND"/>
<pinref part="LPC1769_XPRESSO" gate="G$1" pin="54"/>
<wire x1="111.76" y1="177.8" x2="114.3" y2="177.8" width="0.1524" layer="91"/>
<wire x1="114.3" y1="177.8" x2="114.3" y2="116.84" width="0.1524" layer="91"/>
<wire x1="114.3" y1="116.84" x2="96.52" y2="116.84" width="0.1524" layer="91"/>
<pinref part="DISPLAY" gate="G$1" pin="GND_1"/>
<wire x1="96.52" y1="106.68" x2="114.3" y2="106.68" width="0.1524" layer="91"/>
<wire x1="114.3" y1="106.68" x2="114.3" y2="116.84" width="0.1524" layer="91"/>
<pinref part="DISPLAY" gate="G$1" pin="GND_2"/>
<wire x1="96.52" y1="101.6" x2="114.3" y2="101.6" width="0.1524" layer="91"/>
<wire x1="114.3" y1="101.6" x2="114.3" y2="106.68" width="0.1524" layer="91"/>
<junction x="114.3" y="116.84"/>
<junction x="114.3" y="106.68"/>
<wire x1="132.08" y1="226.06" x2="132.08" y2="177.8" width="0.1524" layer="91"/>
<wire x1="132.08" y1="177.8" x2="114.3" y2="177.8" width="0.1524" layer="91"/>
<junction x="114.3" y="177.8"/>
<wire x1="132.08" y1="226.06" x2="157.48" y2="226.06" width="0.1524" layer="91"/>
<pinref part="DS1631" gate="G$1" pin="A2"/>
<wire x1="154.94" y1="233.68" x2="157.48" y2="233.68" width="0.1524" layer="91"/>
<wire x1="157.48" y1="233.68" x2="157.48" y2="236.22" width="0.1524" layer="91"/>
<pinref part="DS1631" gate="G$1" pin="A1"/>
<wire x1="154.94" y1="236.22" x2="157.48" y2="236.22" width="0.1524" layer="91"/>
<wire x1="157.48" y1="236.22" x2="157.48" y2="238.76" width="0.1524" layer="91"/>
<pinref part="DS1631" gate="G$1" pin="A0"/>
<wire x1="157.48" y1="238.76" x2="154.94" y2="238.76" width="0.1524" layer="91"/>
<junction x="157.48" y="236.22"/>
<wire x1="157.48" y1="226.06" x2="157.48" y2="233.68" width="0.1524" layer="91"/>
<junction x="157.48" y="233.68"/>
<pinref part="DS1631" gate="G$1" pin="GND"/>
<wire x1="132.08" y1="233.68" x2="132.08" y2="226.06" width="0.1524" layer="91"/>
<junction x="132.08" y="226.06"/>
</segment>
</net>
<net name="N$10" class="0">
<segment>
<pinref part="LPC1769_XPRESSO" gate="G$1" pin="9"/>
<wire x1="43.18" y1="223.52" x2="35.56" y2="223.52" width="0.1524" layer="91"/>
<wire x1="35.56" y1="223.52" x2="35.56" y2="254" width="0.1524" layer="91"/>
<pinref part="DS1631" gate="G$1" pin="SDA"/>
<wire x1="35.56" y1="254" x2="154.94" y2="254" width="0.1524" layer="91"/>
<wire x1="154.94" y1="254" x2="154.94" y2="243.84" width="0.1524" layer="91"/>
</segment>
</net>
<net name="N$11" class="0">
<segment>
<pinref part="LPC1769_XPRESSO" gate="G$1" pin="10"/>
<wire x1="43.18" y1="220.98" x2="33.02" y2="220.98" width="0.1524" layer="91"/>
<wire x1="33.02" y1="220.98" x2="33.02" y2="256.54" width="0.1524" layer="91"/>
<wire x1="33.02" y1="256.54" x2="157.48" y2="256.54" width="0.1524" layer="91"/>
<wire x1="157.48" y1="256.54" x2="157.48" y2="241.3" width="0.1524" layer="91"/>
<pinref part="DS1631" gate="G$1" pin="SCL"/>
<wire x1="157.48" y1="241.3" x2="154.94" y2="241.3" width="0.1524" layer="91"/>
</segment>
</net>
</nets>
</sheet>
</sheets>
</schematic>
</drawing>
<compatibility>
<note version="6.3" minversion="6.2.2" severity="warning">
Since Version 6.2.2 text objects can contain more than one line,
which will not be processed correctly with this version.
</note>
</compatibility>
</eagle>
